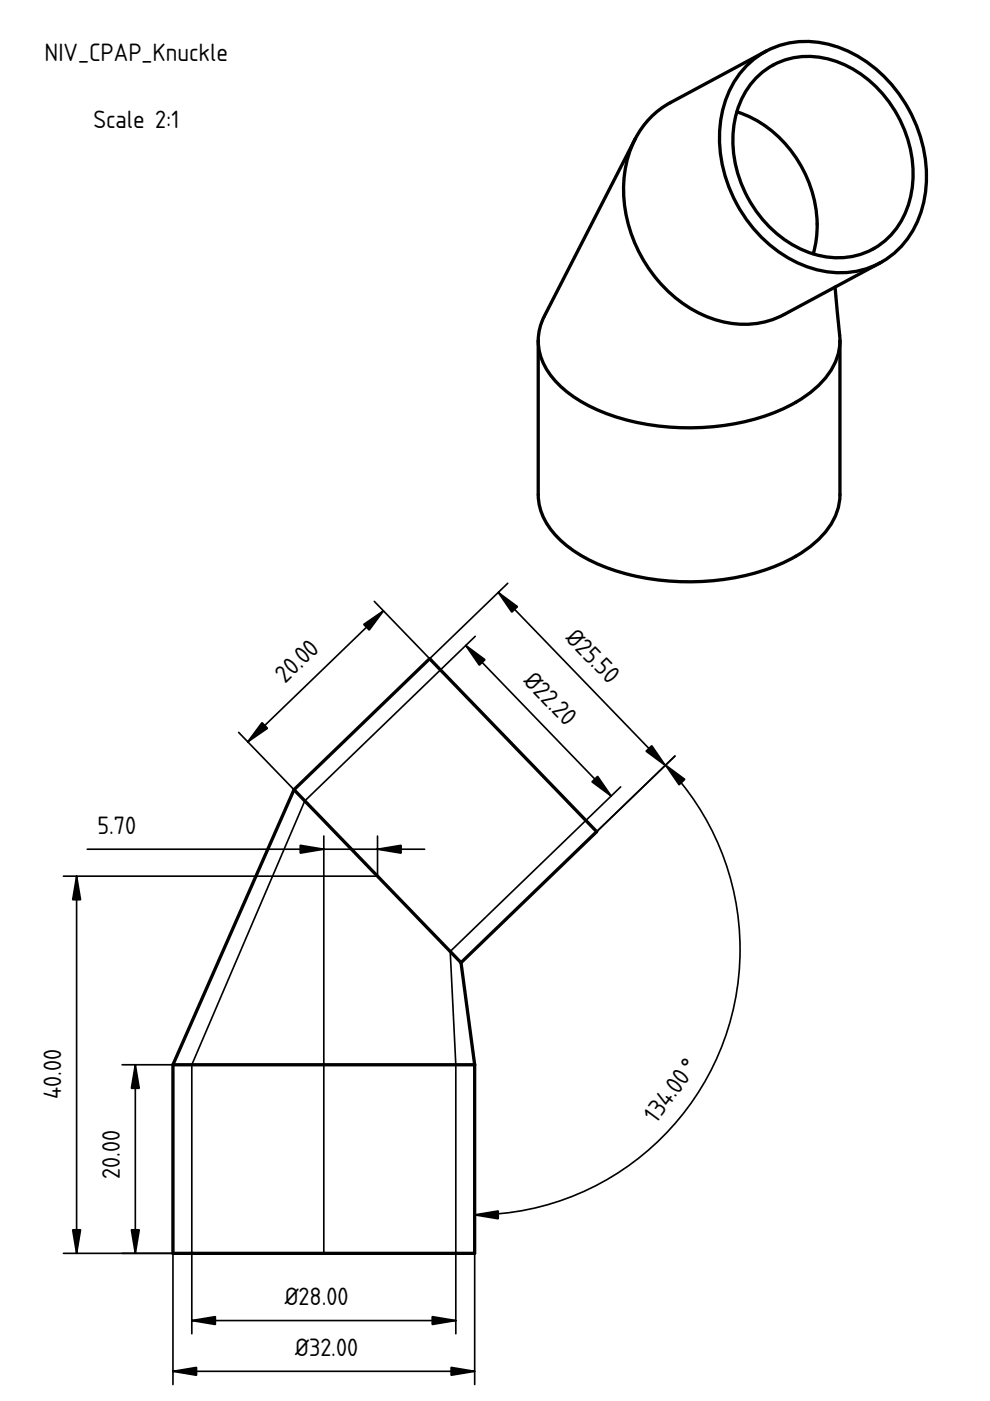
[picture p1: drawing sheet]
<svg xmlns="http://www.w3.org/2000/svg" width="210mm" height="297mm" viewBox="0 0 210 297" stroke-linecap="round" stroke-linejoin="round" font-family="sans-serif">
<path d="M73.9 202.7h.1" fill="none" stroke="#000" stroke-width=".21"/>
<g fill="#fff">
<path d="M36.7 225.8h63.9v39.9h-63.9z" fill-rule="evenodd"/>
<path d="M62.3 167.4l35.4 36.7 2.9 21.7h-63.9z" fill-rule="evenodd"/>
</g>
<path d="M73.9 202.7h.1" fill="none" stroke="#000" stroke-width=".21"/>
<path d="M62.3 167.4l28.8-27.7 35.4 36.6-28.8 27.8z" fill-rule="evenodd" fill="#fff"/>
<path d="M73.9 202.7h.1" fill="none" stroke="#000" stroke-width=".21"/>
<g fill="none" stroke="#000" stroke-width=".35">
<path d="M79.4 127.5l11.7 12.2M81.3 129.5l-28.8 27.8M91.1 139.7l35.4 36.6 16.6-16M98.8 136.8l30.8 32M100.8 134.9l-36.2 34.9-23.9 56v57M105.6 125.6l35.5 36.7M107.7 123.7l-16.6 16M50.6 155.3l47.1 48.8M68.7 177.3v88.4M80 177.3v8.5h-66.6M131.6 166.8l-36.1 34.9 1.1 24.1v57M141.1 162.2a56.3 56.3 0 0 1 11.3 61.1 56.3 56.3 0 0 1-51.8 34.3"/>
<path d="M16.2 185.8v79.9M18.5 180.1h71.5M25.9 225.8h74.7M28.7 225.8v39.9M100.6 254.8v38.7M13.4 265.7h87.2M36.7 265.7v27.8M40.7 280h55.9M36.7 290.7h63.9"/>
</g>
<path d="M62.3 167.4l35.4 36.7M62.3 167.4l28.8-27.7 35.4 36.6-28.8 27.8M62.3 167.4l-25.6 58.4M97.7 204.1l2.9 21.7M36.7 225.8h63.9M36.7 225.8v39.9h63.9v-39.9" fill="none" stroke="#000" stroke-width=".7"/>
<g fill="#000" stroke="#000" stroke-width=".35">
<path d="M77.1 132.4l4.2-2.9-3 4.1zM98.8 136.8l4 3.1-1.2 1.1zM105.6 125.6l4.1 3-1.2 1.2zM55.6 153.2l1.1 1.2-4.2 2.9zM125.5 165.8l1.2-1.2 2.9 4.2zM137 159.3l1.2-1.2 2.9 4.2zM141.1 162.2l4.1 3-1.2 1.2zM16.2 185.8l.9 5h-1.7zM63.7 179.2l5 .9-5 .8zM80 180.1l5-.9v1.7zM28.7 225.8l.8 4.9h-1.6zM100.6 257.6l5-.9v1.7z"/>
<path d="M15.4 260.7h1.7l-.9 5zM27.9 260.7h1.6l-.8 5zM40.7 280l5-.9v1.7zM91.6 279.1l5 .9-5 .8zM36.7 290.7l5-.8v1.7zM95.6 289.9l5 .8-5 .9z"/>
</g>
<path d="M137.8 25l2.5-2.1 1.8-1.1 20.3-10.9a20.1 20.1 0 0 1 20.6 1.7 29.9 29.9 0 0 1 12.9 30.1 18.7 18.7 0 0 1-9.3 13.1l-20.4 10.9a19.5 19.5 0 0 1-18.3-.5 29.9 29.9 0 0 1-15.3-30.3 20.4 20.4 0 0 1 5.2-10.9z" fill-rule="evenodd" fill="#fff"/>
<path d="M148.7 65.8h.1" fill="none" stroke="#000" stroke-width=".21"/>
<g fill="#fff">
<path d="M158.4 13.9a18.2 18.2 0 0 1 19.5-3.8 29.6 29.6 0 0 1 18 32.6 18.2 18.2 0 0 1-14.1 14.8 22.7 22.7 0 0 1-19.5-6.4 29.5 29.5 0 0 1-8.9-28.4 19.7 19.7 0 0 1 5-8.8z" fill-rule="evenodd"/>
<path d="M160.3 16.5a15.8 15.8 0 0 1 17.9-3.1 25.7 25.7 0 0 1 14.7 29 15.8 15.8 0 0 1-21.7 11 25.8 25.8 0 0 1-15.3-28.5 17.5 17.5 0 0 1 4.4-8.4z" fill-rule="evenodd"/>
<path d="M137.8 25l2.5-2.1 1.8-1.1 20.3-10.9a19.9 19.9 0 0 0-9.8 17.1 29.9 29.9 0 0 0 17.5 28.1 19.1 19.1 0 0 0 16.5-.3l-9.6 5.1 .8 8.2a13 13 0 0 1-4.3 12.7 24.8 24.8 0 0 1-4.8 3.5 18.3 18.3 0 0 0 8.9-9.7l.4-2.2 .1-1.2v32.7a13.9 13.9 0 0 1-5.7 10.5 38.8 38.8 0 0 1-21 7.7 49.5 49.5 0 0 1-26.9-4.6 19.9 19.9 0 0 1-9.7-9.7l-.6-2.6-.1-1.3v-32.7a13.4 13.4 0 0 0 4.8 9.8 35.6 35.6 0 0 0 18.8 8.1 50.5 50.5 0 0 0 29.5-4l1.5-.8a47.9 47.9 0 0 1-27.1 5.2 40.3 40.3 0 0 1-21.5-7.5 14.3 14.3 0 0 1-6-10.8 11.4 11.4 0 0 1 1.3-5.2l19.2-37.5-19.2 37.5a11.4 11.4 0 0 0-1.3 5.2v32.7a13.4 13.4 0 0 0 4.8 9.7 35.6 35.6 0 0 0 18.8 8.1 50.5 50.5 0 0 0 29.5-4 20.3 20.3 0 0 0 10-9.4 11.2 11.2 0 0 0 .9-4.4v-32.9l-1.1-11.1-10.8 5.8a19.5 19.5 0 0 1-18.3-.5 29.9 29.9 0 0 1-15.3-30.3 20.4 20.4 0 0 1 5.2-10.9z" fill-rule="evenodd"/>
</g>
<path d="M148.7 65.8h.1" fill="none" stroke="#000" stroke-width=".21"/>
<g fill="#fff">
<path d="M160.3 16.5a15.8 15.8 0 0 1 17.9-3.1 25.7 25.7 0 0 1 14.7 29 15.7 15.7 0 0 1-20.5 11.4 25.5 25.5 0 0 0-16.2-30.1 17.3 17.3 0 0 1 4.1-7.2z" fill-rule="evenodd"/>
<path d="M156.2 23.7a25.6 25.6 0 0 1 17 22 21.9 21.9 0 0 1-.8 8.1 25.7 25.7 0 0 1-17-23.7l.3-3.9z" fill-rule="evenodd"/>
</g>
<path d="M160.1 16.7a15.9 15.9 0 0 1 18.1-3.3 25.7 25.7 0 0 1 14.7 29 15.7 15.7 0 0 1-20.6 11.4 25.6 25.6 0 0 1-16.1-29.9 17.4 17.4 0 0 1 3.9-7.2zM162.4 10.9l-20.3 10.9a17.9 17.9 0 0 0-7.5 7.7M162.4 10.9a20.1 20.1 0 0 1 20.6 1.7 29.9 29.9 0 0 1 12.9 30.1 18.7 18.7 0 0 1-9.3 13.1M162.4 10.9a19.9 19.9 0 0 0-9.8 17.1 29.9 29.9 0 0 0 17.5 28.1 19.1 19.1 0 0 0 16.5-.3M134.6 29.5l-19.2 37.5a11.4 11.4 0 0 0-1.3 5.2M134.6 29.5a27 27 0 0 0 1.6 25.3 26.7 26.7 0 0 0 19.5 13.8 18 18 0 0 0 10.5-1.9l20.4-10.9M156.2 23.7a25.6 25.6 0 0 1 17 22 21.9 21.9 0 0 1-.8 8.1M114.1 72.2a13.4 13.4 0 0 0 4.8 9.8 35.6 35.6 0 0 0 18.8 8.1 50.5 50.5 0 0 0 29.5-4 20.3 20.3 0 0 0 10-9.4 11.2 11.2 0 0 0 .9-4.5M114.1 72.2v32.7a13.4 13.4 0 0 0 4.8 9.7 35.6 35.6 0 0 0 18.8 8.1 50.5 50.5 0 0 0 29.5-4 20.3 20.3 0 0 0 10-9.4 11.2 11.2 0 0 0 .9-4.4v-32.7M177 60.9l1.1 11.3" fill="none" stroke="#000" stroke-width=".7"/>
<g font-size="5">
<text x="9.5" y="12.9">NIV_CPAP_Knuckle</text>
<text x="19.8" y="27.2">Scale 2:1</text>
<text x="119.7" y="135.4" transform="rotate(46 119.7 135.4)">Ø25.50</text>
<text x="60.5" y="145" transform="rotate(-44 60.5 145)">20.0</text>
<text x="110.8" y="144.6" transform="rotate(46 110.8 144.6)">Ø2 .20</text>
<text x="20.6" y="176.8">5.70</text>
<text x="12.9" y="233.1" transform="rotate(-90 12.9 233.1)">40.00</text>
<text x="139.2" y="238.3" transform="rotate(-54 139.2 238.3)">134.0 °</text>
<text x="25.4" y="249.9" transform="rotate(-90 25.4 249.9)">20.00</text>
<text x="60.4" y="276.7">Ø28.00</text>
<text x="62.6" y="287.4">Ø32.00</text>
</g>
</svg>
